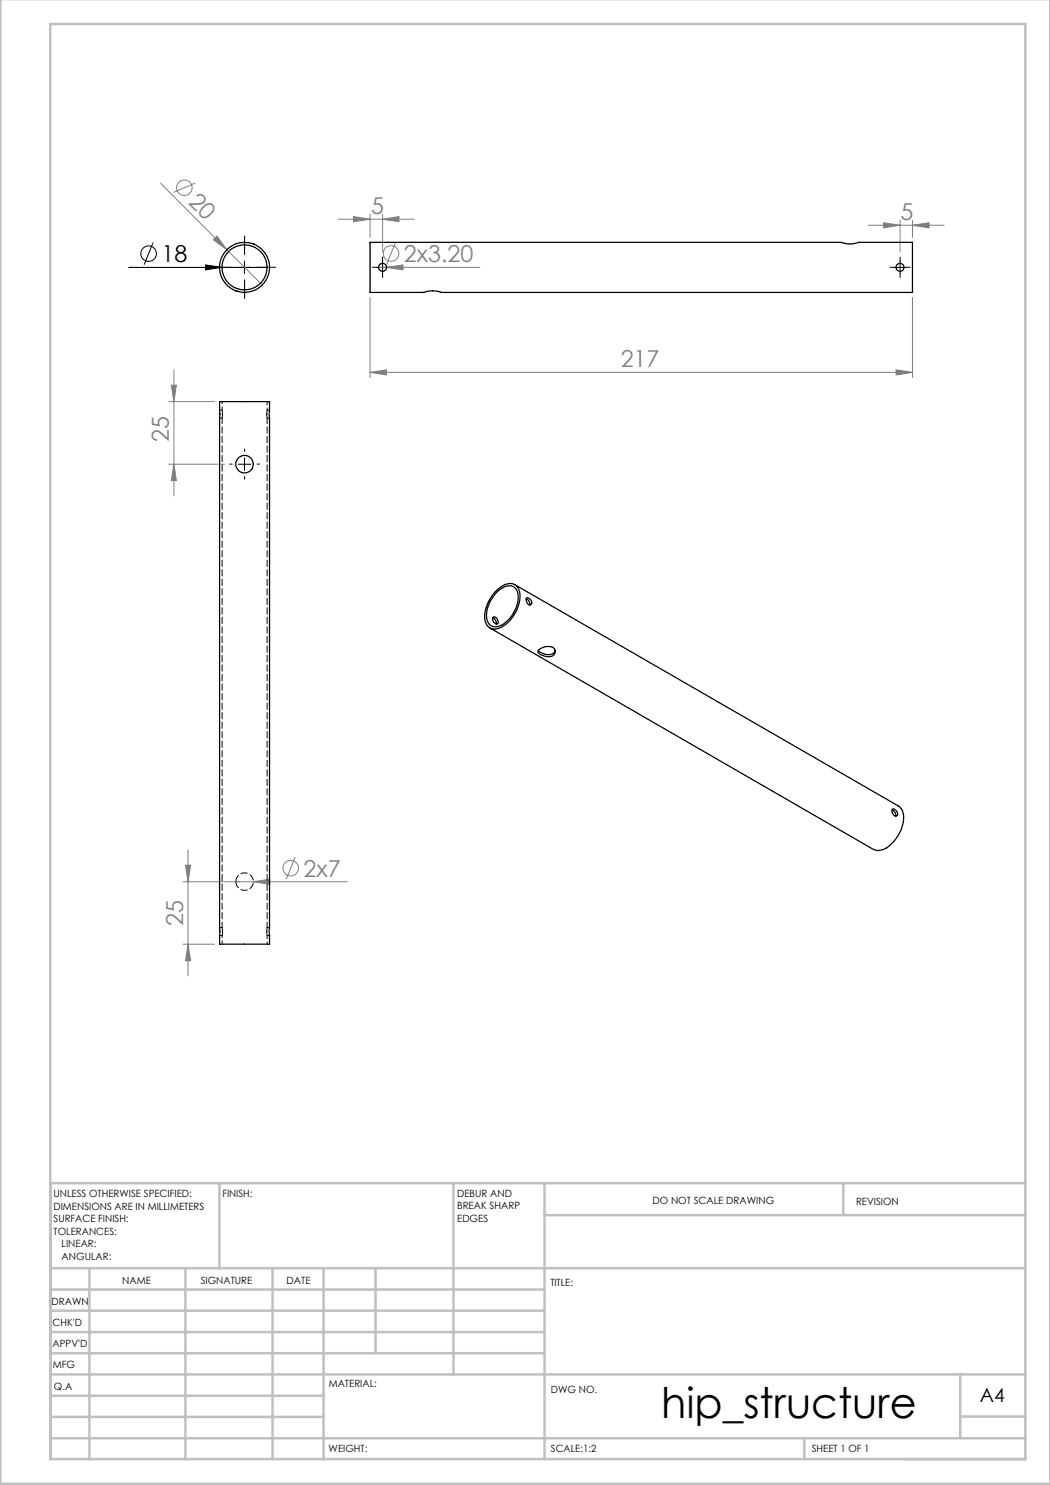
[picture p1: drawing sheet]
<svg xmlns="http://www.w3.org/2000/svg" width="210mm" height="297mm" viewBox="0 0 210 297" stroke-linecap="round" stroke-linejoin="round" font-family="sans-serif">
<g fill="none" stroke="#000" stroke-width=".2">
<path d="M25.7 53.5h27.7M30.6 48.5l-1.8 4.4M41.1 53l3.3 .5-3.3 .5zM48.9 52.2v2.5M75.2 53.5h2.6M76.5 52.2v2.5M178.8 53.5h2.5M180 52.2v2.5M47.7 92.8h2.5M48.9 91.6v2.5"/>
<circle cx="29.7" cy="50.7" r="1.56"/>
</g>
<g fill="none" stroke="#808080" stroke-width=".2">
<path d="M32.1 36.7l13.3 13.2M39.1 36.6l-4.4 1.9M43.4 47.2l2 2.7-2.7-1.9zM45.4 49.9l7.1 7.1M67.7 43.8h15.2M70.7 43.3l3.3 .5-3.3 .5zM74 42.8v4.7M74 59.5v16M75.7 53.5h20.3M76.5 43.8l3.3-.5v1zM76.5 42.8v7.6M77.3 53.5l3.3-.5v1z"/>
<path d="M79.1 48.5l-1.8 4.4M173.7 45h15.1M176.7 44.6l3.3 .4-3.3 .6zM180 44.1v6.3M182.5 45l3.3-.4v1zM182.5 44.1v3.4M182.5 59.5v16M34.3 77h1l-.5 3.3zM34.8 74v25.2M74 74.5l3.3-.5v1zM74 74.5h108.5M179.2 74l3.3 .5-3.3 .5z"/>
<path d="M33.8 92.8h11.1M33.8 80.3h9.1M34.8 92.8l.5 3.3h-1zM36.6 176.4h32.8M37.1 173h1l-.5 3.4zM37.6 170v25.2M50.7 176.4l3.3-.6v1zM59 171.4l-1.7 4.5M36.6 188.8h6.3M37.6 188.8l.5 3.4h-1z"/>
<circle cx="36.9" cy="37.5" r="1.56"/>
<circle cx="78.2" cy="50.7" r="1.56"/>
<circle cx="58.1" cy="173.6" r="1.55"/>
</g>
<g fill="none" stroke="#000" stroke-width=".2" stroke-dasharray="15.2 1.3 1.3 1.3">
<path d="M46.4 53.5h-3.7M48.9 51v-3.8M48.9 56v3.7M51.4 53.5h3.8M75.3 53.5h-.8M76.5 52.2v-.8M76.5 54.7v.8M77.8 53.5h.8M178.8 53.5h-.8M180 52.2v-.8M180 54.7v.8M181.3 53.5h.8"/>
<path d="M46.4 92.8h-.5M48.9 90.3v-.5M48.9 95.3v.5M51.4 92.8h.5"/>
</g>
<g fill="none" stroke="#c0c0c0" stroke-width=".5">
<path d="M.1 -.1v296.9h209.9v-296.9M10.1 4.8h195v287h-195zM43.9 236.6v17M90.7 236.6v38.3M108.9 236.6v55.3M168.7 236.6v6.3M205.1 236.6h-195v55.3M10.1 253.6h195M10.1 257.9h98.8M17.9 253.6v38.3M37.1 253.6v38.3M54.5 253.6v38.3"/>
<path d="M64.7 253.6v38.3M75.1 253.6v17M108.9 243h96.2M10.1 270.6h98.8M10.1 266.4h98.8M10.1 262.1h98.8M10.1 279.1h54.6M10.1 274.9h195M192.1 274.8v12.7M10.1 287.7h195M10.1 283.4h54.6M160.9 287.5v4.3"/>
<path d="M192.1 283.3h13"/>
</g>
<path d="M41.1 53l3.3 .5-3.3 .5z" fill="#000"/>
<g fill="#808080">
<path d="M43.4 47.2l2 2.7-2.7-1.9z"/>
<path d="M50.7 176.4l3.3-.6v1z"/>
<path d="M77.3 53.5l3.3-.5v1z"/>
<path d="M76.5 43.8l3.3-.5v1zM70.7 43.3l3.3 .5-3.3 .5z"/>
<path d="M74 74.5l3.3-.5v1zM179.2 74l3.3 .5-3.3 .5zM176.7 44.6l3.3 .4-3.3 .6zM182.5 45l3.3-.4v1z"/>
<path d="M34.8 92.8l.5 3.3h-1zM34.3 77h1l-.5 3.3z"/>
<path d="M37.1 173h1l-.5 3.4zM37.6 188.8l.5 3.4h-1z"/>
</g>
<g fill="none" stroke="#000" stroke-width=".25">
<path d="M47.2 58.2h.1M50.7 48.8h.1M84.8 58.5h-10.8v-10h94.3a4.8 4.8 0 0 0 3.5 0h10.7v10h-94.3M84.8 58.5a5.4 5.4 0 0 1 3.4 0M43.9 80.3h10v108.5h-10zM99.4 118a2.95 2.95 0 0 1 3.9-.9 4.1 4.1 0 0 1 .2 4.4 6.2 6.2 0 0 1-4.5 4.3 2.25 2.25 0 0 1-2.1-2.8 8 8 0 0 1 2.5-5zM99.5 118.3a2.96 2.96 0 0 1 3.2-.9 3.3 3.3 0 0 1 .6 3.9 5.8 5.8 0 0 1-4.3 4.1 2.16 2.16 0 0 1-1.7-2.9l.6-1.9 .7-1.2zM103 116.9l76.7 44.3a3.3 3.3 0 0 1 .8 3.9 7 7 0 0 1-4.4 4.9l-.9 .1-.5-.2-76.7-44.3M105.2 119.8a1.09 1.09 0 0 1 .7 1.2M105.3 119.6a.89 .89 0 0 1 .8 .4 .89 .89 0 0 1 .1 .9 .89 .89 0 0 1-.8-.3 .89 .89 0 0 1-.1-1zM98.5 123.6a1.13 1.13 0 0 1 .8 1.2M98.6 123.4a.89 .89 0 0 1 .9 .5 .89 .89 0 0 1-.1 .9 .98 .98 0 0 1-.8-1.4z"/>
<path d="M107.7 130.1l.2 .2a2.57 2.57 0 0 0 2.9 .3l.2-.5M107.7 130a2.5 2.5 0 0 1 3.2-.2 1.03 1.03 0 0 1 0 1.1 1.03 1.03 0 0 1-1 .4 2.32 2.32 0 0 1-2.3-1zM178.4 162l.6 .6 .1 .6M178.5 161.9a.88 .88 0 0 1 1 1.1 .53 .53 0 0 1-.6 .2 .53 .53 0 0 1-.4-.5z"/>
<circle cx="48.9" cy="53.5" r="4.5"/>
<circle cx="48.9" cy="53.5" r="5"/>
<circle cx="76.5" cy="53.5" r=".8"/>
<circle cx="180" cy="53.5" r=".8"/>
<circle cx="48.9" cy="92.8" r="1.76"/>
</g>
<g fill="none" stroke="#000" stroke-width=".2" stroke-dasharray="1.3 .6">
<path d="M43.9 83.6h.5M44 82.9v-.2M44.4 82h-.5M44.5 82.9v-.2M53.4 82.8h.1M53.4 83.6h.5M53.9 82h-.5M43.9 187.1h.5M44 186.4v-.2M44.4 185.5h-.5M44.5 186.4v-.2M53.4 186.3h.1"/>
<path d="M53.4 187.1h.5M53.9 185.5h-.5"/>
</g>
<path d="M44.4 82l.1 .8M44.5 82.8l-.1 .8M53.4 82.8v-.8M53.4 83.6v-.8M44.4 185.5l.1 .8M44.5 186.3l-.1 .8M53.4 186.3v-.8M53.4 187.1v-.8" fill="none" stroke="#000" stroke-width=".2" stroke-dasharray="1.3 .6" stroke-dashoffset=".4"/>
<path d="M47.2 176.3a1.75 1.75 0 0 1 2.5-1.5 1.75 1.75 0 0 1 .3 2.9 1.75 1.75 0 0 1-2.8-1v-.4" fill="none" stroke="#000" stroke-width=".2" stroke-dasharray="1.3 .6" stroke-dashoffset="-.1"/>
<path d="M44.4 80.3v1.7M53.4 82v-1.7M44.4 187.1v1.7M53.4 188.8v-1.7" fill="none" stroke="#000" stroke-width=".2" stroke-dasharray="1.3 .6" stroke-dashoffset=".9"/>
<path d="M44.4 83.6v101.9M53.4 185.5v-101.9" fill="none" stroke="#000" stroke-width=".2" stroke-dasharray="1.3 .6" stroke-dashoffset=".2"/>
<text font-size="8.5" x="132.2" y="283.5">hip_structure</text>
<g font-size="4.7" fill="#808080">
<text x="37.5" y="40.6" transform="rotate(45 37.5 40.6)">20</text>
<text x="74.3" y="42.8">5</text>
<text x="180.1" y="44">5</text>
<text x="80.8" y="52.4">2x3.20</text>
<text x="124.1" y="73.4">217</text>
<text x="33.8" y="88.4" transform="rotate(-90 33.8 88.4)">25</text>
<text x="60.7" y="175.3">2x7</text>
<text x="36.6" y="185.1" transform="rotate(-90 36.6 185.1)">25</text>
</g>
<text font-size="4.7" x="32.3" y="52.4">18</text>
<text font-size="3.9" x="196" y="280.4">A4</text>
<g font-size="2">
<text x="10.7" y="239.5">UNLESS OTHERWISE SPECIFIED:</text>
<text x="44.5" y="239.5">FINISH:</text>
<text x="91.4" y="239.4">DEBUR AND</text>
<text x="10.7" y="242">DIMENSIONS ARE IN MILLIMETERS</text>
<text x="10.7" y="244.5">SURFACE FINISH:</text>
<text x="91.4" y="241.9">BREAK SHARP</text>
<text x="91.4" y="244.4">EDGES</text>
<text x="130.5" y="240.8">DO NOT SCALE DRAWING</text>
<text x="171.2" y="241">REVISION</text>
<text x="10.7" y="247">TOLERANCES:</text>
<text x="12.3" y="249.5">LINEAR:</text>
<text x="12.3" y="252">ANGULAR:</text>
<text x="24.4" y="256.9">NAME</text>
<text x="40.1" y="256.8">SIGNATURE</text>
<text x="57.3" y="256.8">DATE</text>
<text x="110.1" y="257.1">TITLE:</text>
<text x="10.3" y="260.9">DRAWN</text>
<text x="10.5" y="269.3">APPV'D</text>
<text x="10.5" y="265.2">CHK'D</text>
<text x="10.6" y="273.6">MFG</text>
<text x="10.8" y="278">Q.A</text>
<text x="65.8" y="277.4">MATERIAL:</text>
<text x="110.2" y="278.5">DWG NO.</text>
<text x="65.7" y="290.4">WEIGHT:</text>
<text x="110.2" y="290.5">SCALE:1:2</text>
<text x="162.4" y="290.4">SHEET 1 OF 1</text>
</g>
</svg>
